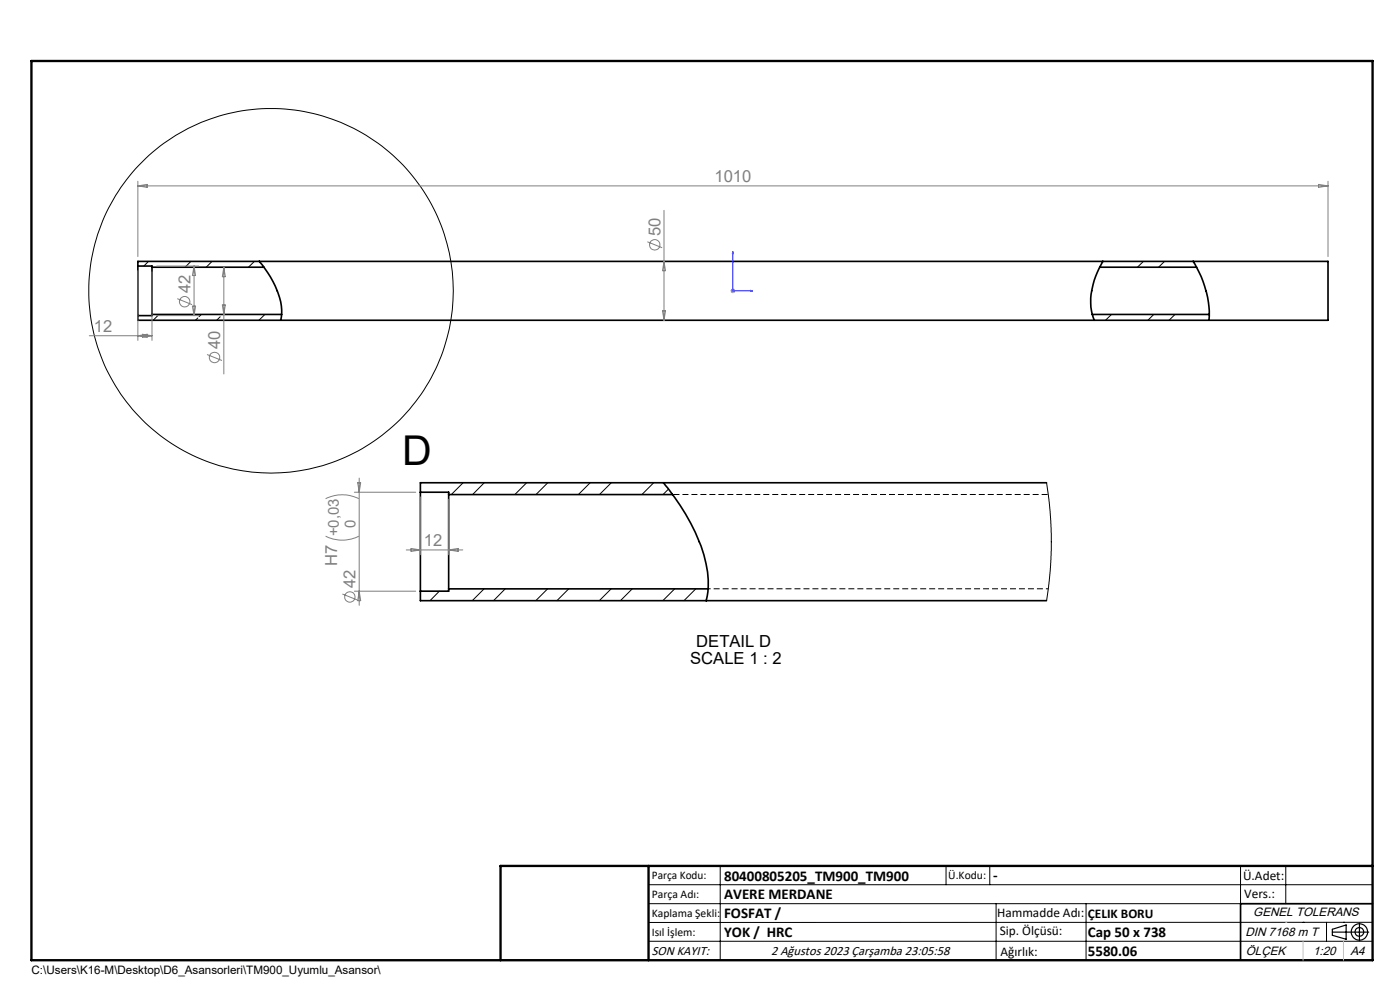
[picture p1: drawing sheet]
<svg xmlns="http://www.w3.org/2000/svg" width="297mm" height="210mm" viewBox="0 0 297 210" stroke-linecap="round" stroke-linejoin="round" font-family="sans-serif">
<g fill="none" stroke="#000" stroke-width=".21">
<path d="M31.5 55.4l-1 1M40.5 55.4l-1.2 1.3M45 55.4l-1.3 1.3M54 55.4l-1.3 1.3M242.6 55.4l-1.3 1.3M247.1 55.4l-1.3 1.3M33.7 66.7l-1.2 1.2M42 67.4l-.5 .5M42.7 66.7l-.5 .5M46.7 67.2l-.7 .7M56.2 66.7l-1.3 1.2M59.6 67.8l-.2 .1"/>
<path d="M235.8 66.7l-1.3 1.2M244.8 66.7l-1.3 1.2M249.3 66.7l-1.3 1.2M89.3 102.4l-.1 .1M98.2 102.4l-2.5 2.5M102.7 102.4l-2.4 2.5M111.7 102.4l-2.5 2.5M116.2 102.4l-2.5 2.5M125.2 102.4l-2.5 2.5M129.7 102.4l-2.5 2.5M138.7 102.4l-2.5 2.5M141.8 103.7l-1.1 1.2"/>
<path d="M222 102.4l.6 4.6 .4 6.1-.1 6.9-.9 7.4M93.2 125.4l-2 2M102.7 124.9l-2.5 2.5M107.2 124.9l-2.5 2.5M116.2 124.9l-2.5 2.5M120.6 124.9l-2.5 2.5M129.6 124.9l-2.5 2.5M134.1 124.9l-2.5 2.5M143.1 124.9l-2.5 2.5M147.6 124.9l-2.5 2.5M137.6 187.7h153.6M137.6 191.7h153.6"/>
<path d="M137.6 199.7h153.6M152.8 183.7v20M200.7 183.7v4M210 183.7v4M211.3 191.7v12M230.4 191.7v12M263.2 183.7v20M272.8 183.7v8M276.4 195.6h.1M281.4 195.6v4.1M285 195.6h.1M291.2 195.6l-153.6 .1"/>
<circle cx="57.5" cy="61.7" r="38.7"/>
</g>
<g fill="none" stroke="#000" stroke-width=".35">
<path d="M29.2 56.4v-1h252.5v12.5h-252.5v-1M29.2 56.4v10.5M29.2 56.4h3v.3M32.2 56.7v10M32.2 56.7h23.8M55 55.4a19.5 19.5 0 0 1 4.8 10.3l-.3 2.2M233.3 56.7h20.6M234 55.4a15.8 15.8 0 0 0-2.3 11.3l.5 1.2M253.1 55.4a21.3 21.3 0 0 1 3.4 12.5M32.2 66.7h27.6M32.2 66.7v.2h-3M231.7 66.7h24.8"/>
<path d="M89.2 104.4v21M89.2 104.4h6v.5M95.2 104.9v20M95.2 104.9h47.5M140.8 102.4a47.3 47.3 0 0 1 8.5 15.3 17.9 17.9 0 0 1 .5 9.7M222 102.4h-132.8v2M89.2 125.4v2h132.8M95.2 124.9h55M95.2 124.9v.5h-6M291.2 191.7h-28v12"/>
</g>
<path d="M222.4 104.9h-79.7" fill="none" stroke="#000" stroke-width=".21" stroke-dasharray="1.3 .6" stroke-dashoffset="-.2" stroke-linecap="butt"/>
<path d="M150.2 124.9h72.2" fill="none" stroke="#000" stroke-width=".21" stroke-dasharray="1.3 .6" stroke-dashoffset=".7" stroke-linecap="butt"/>
<g fill="none" stroke="#808080" stroke-width=".21">
<path d="M29.2 38.4v16M29.2 39.4h252.5M29.2 39.4l2-.3v.6zM279.7 39.1l2 .3-2 .3zM281.7 38.4v16M29.2 57.4v14.8M32.2 57.7v14.5M33.2 56.4h9M41.2 56.4v10.5M41.2 56.4l.3 2h-.7zM47.5 56.7v22.6M47.5 56.7l.3 2h-.6z"/>
<path d="M137.3 51.3l3.2 1.3M140.9 44.6v23.3M140.9 55.4l.3 2h-.7zM18.9 71.2h13.3M29.2 71.2l2-.3v.6zM30.2 70.9l2 .3-2 .3zM33.2 66.9h9M37.6 63.4l3.1 1.2M40.8 64.9h.7l-.3 2zM43.9 75.2l3.2 1.3M47.2 64.7h.6l-.3 2zM140.5 65.9h.7l-.3 2z"/>
<path d="M155 61.7h1M155.1 61.3l.7 .7M155.5 61.2v1M155.8 61.3l-.7 .7M69.1 113.7a7.8 7.8 0 0 0 7 0M69.1 105.8a7.8 7.8 0 0 1 7 0M75.2 104.4h13M75.9 102.4h.6l-.3 2zM76.2 101.4v27M86.2 116.7h12M87.2 116.3l2 .4-2 .3zM89.2 105.4v12.3"/>
<path d="M95.2 105.9v11.8M95.2 116.7l2-.4v.7zM72.6 126l3.2 1.3M75.2 125.4h13M76.2 125.4l.3 2h-.6z"/>
<circle cx="138.9" cy="51.9" r="1.11"/>
<circle cx="39.2" cy="64" r="1.1"/>
<circle cx="45.5" cy="75.8" r="1.12"/>
<circle cx="74.2" cy="126.6" r="1.11"/>
</g>
<g fill="none" stroke="#000" stroke-width=".25">
<path d="M282.6 197.7h7.8M282.6 197.1l3-.9v3l-3-.8zM288.4 195.8v3.8M106.2 203.7h185"/>
<circle cx="288.4" cy="197.7" r="1.74"/>
<circle cx="288.4" cy="197.7" r=".93"/>
</g>
<path d="M155.5 53.4l.1 .4h-.2zM155.5 53.4v8.3h4.1M159.2 61.6l.4 .1-.4 .1z" fill="none" stroke="#00f" stroke-width=".21"/>
<path d="M6.7 12.9h284.5v190.8h-284.5zM137.6 183.7v20M291.2 183.7h-185v20" fill="none" stroke="#000" stroke-width=".5"/>
<path d="M276.4 199.7v4M285 199.7v4" fill="none" stroke="#c0c0c0" stroke-width=".21"/>
<path d="M272.8 195.6h.1" fill="none" stroke="#c0c0c0" stroke-width=".25"/>
<path d="M159.2 61.6l.4 .1-.4 .1zM155.5 53.4l.1 .4h-.2z" fill="#00f"/>
<text font-size="8.7" x="85.3" y="98.7">D</text>
<g font-size="3.5" fill="#808080">
<text x="151.6" y="38.6">1010</text>
<text x="140.1" y="50.1" transform="rotate(-90 140.1 50.1)">50</text>
<text x="40.4" y="62.2" transform="rotate(-90 40.4 62.2)">42</text>
<text x="19.9" y="70.4">12</text>
<text x="46.7" y="74" transform="rotate(-90 46.7 74)">40</text>
<text x="71.5" y="120" transform="rotate(-90 71.5 120)">H7 +0,03</text>
<text x="89.9" y="115.9">12</text>
<text x="75.4" y="124.8" transform="rotate(-90 75.4 124.8)">42</text>
</g>
<g font-size="3.5">
<text x="147.7" y="137.3">DETAIL D</text>
<text x="146.4" y="140.8">SCALE 1 : 2</text>
</g>
<text font-size="3.2" fill="#808080" x="75.4" y="111.9" transform="rotate(-90 75.4 111.9)">0</text>
<g font-size="3.2">
<text x="153.6" y="186.8">80400805205_TM900_TM900</text>
<text x="153.6" y="190.8">AVERE MERDANE</text>
<text x="210.7" y="186.6">-</text>
<text x="153.6" y="194.8">FOSFAT /</text>
<text x="153.6" y="198.8">YOK / HRC</text>
<text x="230.8" y="198.7">Cap 50 x 738</text>
<text x="230.8" y="202.8">5580.06</text>
</g>
<g font-size="2.8">
<text x="263.7" y="186.7">Ü.Adet:</text>
<text x="263.9" y="190.5">Vers.:</text>
<text x="211.5" y="194.5">Hammadde Adı:</text>
<text x="230.8" y="194.7">ÇELIK BORU</text>
<text x="138.3" y="202.6">SON KAYIT:</text>
<text x="163.6" y="202.6">2 Ağustos 2023 Çarşamba 23:05:58</text>
<text x="212.1" y="198.4">Sip. Ölçüsü:</text>
<text x="212.2" y="202.7">Ağırlık:</text>
</g>
<g font-size="2.6">
<text x="265.9" y="194.4">GENEL TOLERANS</text>
<text x="264.2" y="198.5">DIN 7168 m T</text>
<text x="264.3" y="202.6">ÖLÇEK</text>
<text x="278.5" y="202.6">1:20</text>
<text x="286.5" y="202.6">A4</text>
</g>
<g font-size="2.5">
<text x="138.3" y="186.4">Parça Kodu:</text>
<text x="138.3" y="190.5">Parça Adı:</text>
<text x="201.2" y="186.5">Ü.Kodu:</text>
<text x="138.3" y="194.5">Kaplama Şekli:</text>
<text x="138.3" y="198.6">Isıl İşlem:</text>
<text x="6.7" y="206.7">C:\Users\K16-M\Desktop\D6_Asansorleri\TM900_Uyumlu_Asansor\</text>
</g>
</svg>
